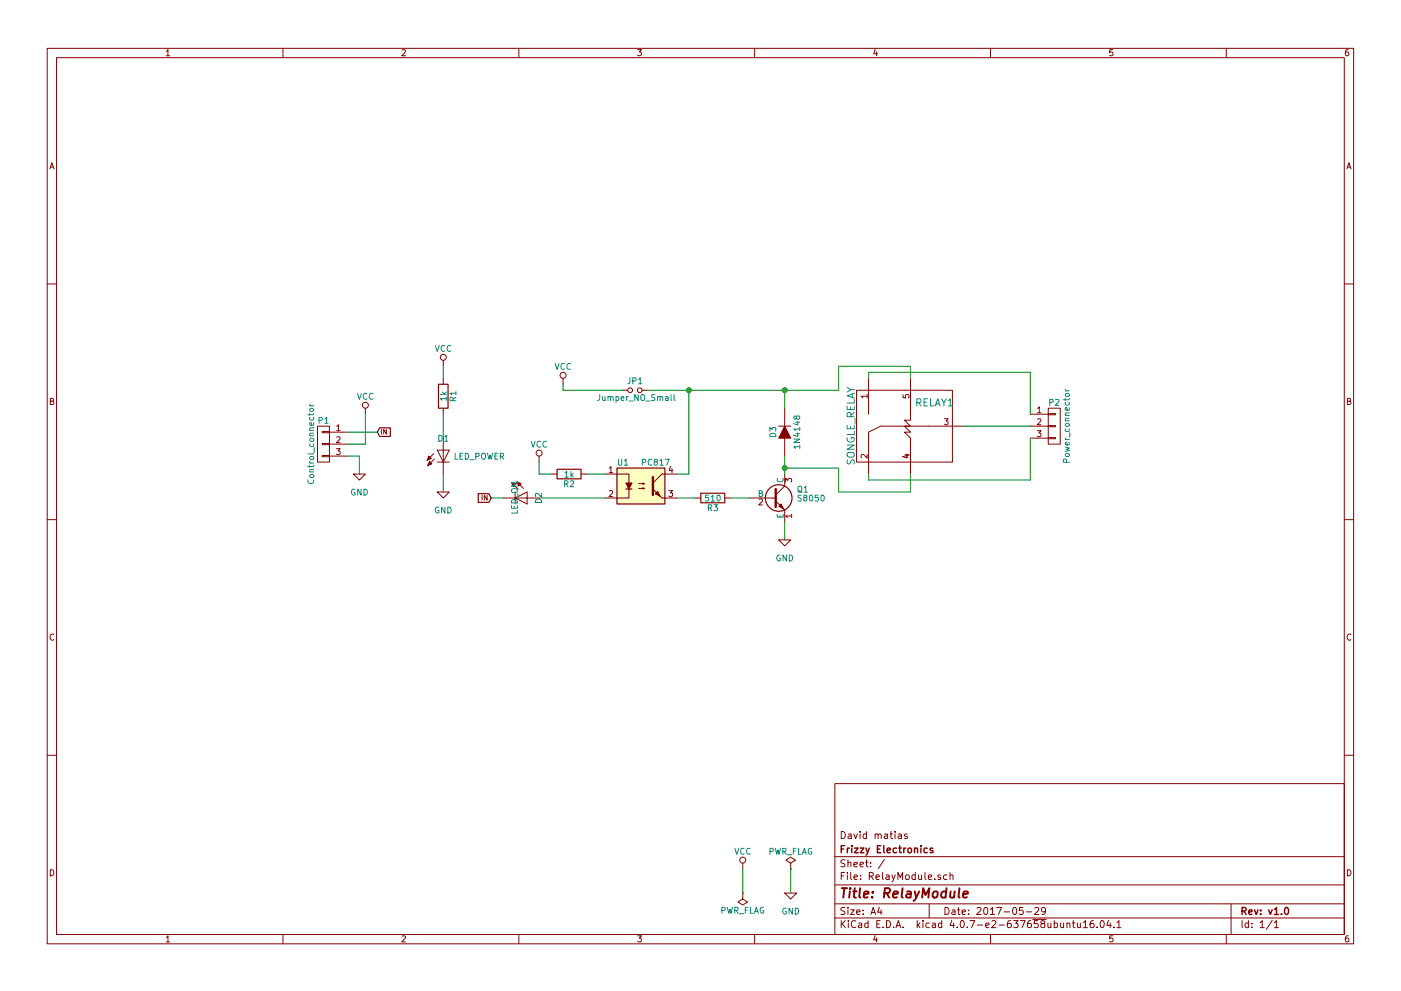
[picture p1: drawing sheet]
EESchema Schematic File Version 2
LIBS:74xgxx
LIBS:74xx
LIBS:5050_ws2811
LIBS:a4988-module
LIBS:ac-dc
LIBS:acs712
LIBS:actel
LIBS:adafruit
LIBS:adc-dac
LIBS:adxl345
LIBS:allegro
LIBS:Altera
LIBS:AMS1117
LIBS:analog_devices
LIBS:analog_switches
LIBS:ant
LIBS:at24c64
LIBS:atmel
LIBS:audio
LIBS:battery_management
LIBS:bbd
LIBS:bc56-12EWA
LIBS:bosch
LIBS:brooktre
LIBS:cmos4000
LIBS:cmos_ieee
LIBS:conn
LIBS:contrib
LIBS:cp2103
LIBS:CP2102
LIBS:cypress
LIBS:dc-dc
LIBS:device
LIBS:dht11
LIBS:digital-audio
LIBS:diode
LIBS:display
LIBS:dsp
LIBS:elec-unifil
LIBS:er-oled-ssd1306
LIBS:ESD_Protection
LIBS:esp8266ex
LIBS:esp8266-module
LIBS:fe
LIBS:frizzy_ICs
LIBS:ft232rq
LIBS:ftdi
LIBS:Gajda_opto
LIBS:GeekAmmo
LIBS:gennum
LIBS:graphic
LIBS:GS6300
LIBS:gy-a4988_module
LIBS:hc11
LIBS:hc541
LIBS:hc-05
LIBS:HC164
LIBS:hlk-rm04
LIBS:intel
LIBS:interface
LIBS:ir
LIBS:irf7907
LIBS:isp_6p
LIBS:l298n
LIBS:L9110
LIBS:LargeKickstarter
LIBS:Lattice
LIBS:LilyPad-Wearables
LIBS:linear
LIBS:LM2575
LIBS:logo
LIBS:logo-azura-wrench
LIBS:lt1129cst
LIBS:M25P05
LIBS:max
LIBS:max1538
LIBS:maxim
LIBS:mcp1640
LIBS:mcp1640b
LIBS:mcp73831
LIBS:MCP3208
LIBS:mechanical
LIBS:memory
LIBS:microchip
LIBS:microchip_dspic33dsc
LIBS:microchip_pic10mcu
LIBS:microchip_pic12mcu
LIBS:microchip_pic16mcu
LIBS:microchip_pic18mcu
LIBS:microchip_pic32mcu
LIBS:microcontrollers
LIBS:miniusb
LIBS:motor_drivers
LIBS:motorola
LIBS:motors
LIBS:mp2109dq
LIBS:MP2307DN
LIBS:mpu9250
LIBS:msp430
LIBS:na10-psu
LIBS:nordicsemi
LIBS:nrf24l01
LIBS:nxp_armmcu
LIBS:OF5032
LIBS:onsemi
LIBS:opto
LIBS:Oscillators
LIBS:philips
LIBS:pl2303
LIBS:pogopin
LIBS:power
LIBS:powerint
LIBS:powerjack
LIBS:Power_Management
LIBS:pspice
LIBS:pt4115
LIBS:references
LIBS:regul
LIBS:relays
LIBS:rfcom
LIBS:RJ45-ENCODER
LIBS:rtl8196
LIBS:rv3029c2
LIBS:sensors
LIBS:silabs
LIBS:siliconi
LIBS:smd oscillator
LIBS:songle_relay
LIBS:SparkFun-Aesthetics
LIBS:SparkFun-AnalogIC
LIBS:SparkFun-Boards
LIBS:SparkFun-Capacitors
LIBS:SparkFun-Connectors
LIBS:SparkFun-DigitalIC
LIBS:SparkFun-DiscreteSemi
LIBS:SparkFun-Displays
LIBS:SparkFun-Electromechanical
LIBS:SparkFun-FreqCtrl
LIBS:SparkFun-LED
LIBS:SparkFun-Passives
LIBS:SparkFun-PowerIC
LIBS:SparkFun-Resistors
LIBS:SparkFun-Retired
LIBS:SparkFun-RF
LIBS:SparkFun-Sensors
LIBS:spiflash_16m
LIBS:st1s10
LIBS:stc12c5a60s2
LIBS:stepper_drivers
LIBS:stm8
LIBS:stm32
LIBS:STM32F100RBT6B
LIBS:stpdn
LIBS:supertex
LIBS:switches
LIBS:tcs3200d
LIBS:tda5144
LIBS:Teensy_3_and_LC_Series_Boards_v1.1
LIBS:test
LIBS:texas
LIBS:texas-msp
LIBS:tlv70233
LIBS:tp4056
LIBS:transf
LIBS:transistors
LIBS:ts812c
LIBS:ttl_ieee
LIBS:usb_a
LIBS:usb-a-pcb
LIBS:usb_ax2
LIBS:User-Submitted
LIBS:valves
LIBS:video
LIBS:w25q32bv
LIBS:wiznet
LIBS:Worldsemi
LIBS:xc3s100etq144
LIBS:xc3s500evq100
LIBS:xc6slx9-tqg144
LIBS:XC9572-TQ100
LIBS:Xicor
LIBS:xilinx
LIBS:xilinx_spartan3_virtex4_and_5
LIBS:zetex
LIBS:Zilog
LIBS:рэс-49
LIBS:тпг-1
LIBS:RelayModule-cache
EELAYER 25 0
EELAYER END
$Descr A4 11693 8268
encoding utf-8
Sheet 1 1
Title "RelayModule"
Date "2017-05-29"
Rev "v1.0"
Comp "Frizzy Electronics"
Comment1 "David matias"
Comment2 ""
Comment3 ""
Comment4 ""
$EndDescr
$Comp
L PC817 U1
U 1 1
P 5350 4050
F 0 "U1" H 5150 4250 50  0000 L CNN
F 1 "PC817" H 5350 4250 50  0000 L CNN
F 2 "lib_fp:DIP-4_W7.62mm" H 5150 3850 50  0001 L CIN
F 3 "" H 5350 4050 50  0001 L CNN
	1    5350 4050
	1    0    0    -1  
$EndComp
$Comp
L R R2
U 1 1
P 4750 3950
F 0 "R2" V 4830 3950 50  0000 C CNN
F 1 "1k" V 4750 3950 50  0000 C CNN
F 2 "lib_fp:R_0805" V 4680 3950 50  0001 C CNN
F 3 "" H 4750 3950 50  0001 C CNN
	1    4750 3950
	0    1    1    0   
$EndComp
$Comp
L CONN_01X03 P1
U 1 1
P 2700 3700
F 0 "P1" H 2700 3900 50  0000 C CNN
F 1 "Control_connector" V 2800 3700 50  0000 C CNN
F 2 "lib_fp:JST_PH_S3B-PH-K_03x2.00mm_Angled" H 2700 3700 50  0001 C CNN
F 3 "" H 2700 3700 50  0001 C CNN
	1    2700 3700
	-1   0    0    -1  
$EndComp
$Comp
L SONGLE_RELAY RELAY1
U 1 1
P 7450 4250
F 0 "RELAY1" H 7800 5150 60  0000 C CNN
F 1 "SONGLE_RELAY" V 7100 4950 60  0000 C CNN
F 2 "lib_fp:Relay_SANYOU_SRD_Series_Form_C" H 7450 4250 60  0001 C CNN
F 3 "" H 7450 4250 60  0001 C CNN
	1    7450 4250
	1    0    0    -1  
$EndComp
$Comp
L S8050 Q1
U 1 1
P 6450 4150
F 0 "Q1" H 6650 4225 50  0000 L CNN
F 1 "S8050" H 6650 4150 50  0000 L CNN
F 2 "lib_fp:SOT-23" H 6650 4075 50  0001 L CIN
F 3 "" H 6450 4150 50  0001 L CNN
	1    6450 4150
	1    0    0    -1  
$EndComp
$Comp
L LED D2
U 1 1
P 4400 4150
F 0 "D2" H 4400 4250 50  0000 C CNN
F 1 "LED_ON" H 4400 4050 50  0000 C CNN
F 2 "lib_fp:LED_0805" H 4400 4150 50  0001 C CNN
F 3 "" H 4400 4150 50  0001 C CNN
	1    4400 4150
	0    1    1    0   
$EndComp
$Comp
L DIODE D3
U 1 1
P 6550 3600
F 0 "D3" H 6550 3700 50  0000 C CNN
F 1 "1N4148" H 6550 3500 50  0000 C CNN
F 2 "lib_fp:D_SOD-123" H 6550 3600 60  0001 C CNN
F 3 "" H 6550 3600 60  0000 C CNN
	1    6550 3600
	0    -1   -1   0   
$EndComp
$Comp
L CONN_01X03 P2
U 1 1
P 8800 3550
F 0 "P2" H 8800 3750 50  0000 C CNN
F 1 "Power_connector" V 8900 3550 50  0000 C CNN
F 2 "lib_fp:SCREWTERMINAL-5MM-3" H 8800 3550 50  0001 C CNN
F 3 "" H 8800 3550 50  0001 C CNN
	1    8800 3550
	1    0    0    -1  
$EndComp
$Comp
L GND #PWR01
U 1 1
P 6600 7450
F 0 "#PWR01" H 6600 7200 50  0001 C CNN
F 1 "GND" H 6600 7300 50  0000 C CNN
F 2 "" H 6600 7450 50  0001 C CNN
F 3 "" H 6600 7450 50  0001 C CNN
	1    6600 7450
	1    0    0    -1  
$EndComp
$Comp
L VCC #PWR02
U 1 1
P 3050 3450
F 0 "#PWR02" H 3050 3300 50  0001 C CNN
F 1 "VCC" H 3050 3600 50  0000 C CNN
F 2 "" H 3050 3450 50  0001 C CNN
F 3 "" H 3050 3450 50  0001 C CNN
	1    3050 3450
	1    0    0    -1  
$EndComp
Wire Wire Line
	2900 3700 3050 3700
Wire Wire Line
	3050 3700 3050 3450
$Comp
L GND #PWR03
U 1 1
P 3000 3950
F 0 "#PWR03" H 3000 3700 50  0001 C CNN
F 1 "GND" H 3000 3800 50  0000 C CNN
F 2 "" H 3000 3950 50  0001 C CNN
F 3 "" H 3000 3950 50  0001 C CNN
	1    3000 3950
	1    0    0    -1  
$EndComp
Wire Wire Line
	2900 3600 3150 3600
$Comp
L LED D1
U 1 1
P 3700 3750
F 0 "D1" H 3700 3850 50  0000 C CNN
F 1 "LED_POWER" H 4000 3700 50  0000 C CNN
F 2 "lib_fp:LED_0805" H 3700 3750 50  0001 C CNN
F 3 "" H 3700 3750 50  0001 C CNN
	1    3700 3750
	1    0    0    -1  
$EndComp
Text GLabel 3150 3600 2    39   Input ~ 0
IN
Wire Wire Line
	4900 3950 5050 3950
$Comp
L VCC #PWR04
U 1 1
P 4500 3850
F 0 "#PWR04" H 4500 3700 50  0001 C CNN
F 1 "VCC" H 4500 4000 50  0000 C CNN
F 2 "" H 4500 3850 50  0001 C CNN
F 3 "" H 4500 3850 50  0001 C CNN
	1    4500 3850
	1    0    0    -1  
$EndComp
Wire Wire Line
	4500 3850 4500 3950
Wire Wire Line
	4500 3950 4600 3950
Wire Wire Line
	4500 4150 5050 4150
Text GLabel 4100 4150 0    39   Input ~ 0
IN
Wire Wire Line
	6550 4350 6550 4500
$Comp
L R R3
U 1 1
P 5950 4150
F 0 "R3" V 6030 4150 50  0000 C CNN
F 1 "510" V 5950 4150 50  0000 C CNN
F 2 "lib_fp:R_0805" V 5880 4150 50  0001 C CNN
F 3 "" H 5950 4150 50  0001 C CNN
	1    5950 4150
	0    1    1    0   
$EndComp
Wire Wire Line
	5650 4150 5800 4150
Wire Wire Line
	6100 4150 6250 4150
Wire Wire Line
	6550 3950 6550 3800
Wire Wire Line
	6550 3900 7000 3900
Wire Wire Line
	7000 3900 7000 4100
Wire Wire Line
	7000 4100 7600 4100
Wire Wire Line
	7600 4100 7600 3950
Connection ~ 6550 3900
Wire Wire Line
	6550 3400 6550 3250
Wire Wire Line
	5400 3250 7000 3250
Wire Wire Line
	7000 3250 7000 3050
Wire Wire Line
	7000 3050 7600 3050
Wire Wire Line
	7600 3050 7600 3150
Wire Wire Line
	5750 3250 5750 3950
Wire Wire Line
	5750 3950 5650 3950
Connection ~ 6550 3250
$Comp
L Jumper_NO_Small JP1
U 1 1
P 5300 3250
F 0 "JP1" H 5300 3330 50  0000 C CNN
F 1 "Jumper_NO_Small" H 5310 3190 50  0000 C CNN
F 2 "lib_fp:Pin_Header_Straight_1x02_Pitch2.54mm" H 5300 3250 50  0001 C CNN
F 3 "" H 5300 3250 50  0001 C CNN
	1    5300 3250
	1    0    0    -1  
$EndComp
Connection ~ 5750 3250
Wire Wire Line
	5200 3250 4700 3250
$Comp
L VCC #PWR05
U 1 1
P 4700 3200
F 0 "#PWR05" H 4700 3050 50  0001 C CNN
F 1 "VCC" H 4700 3350 50  0000 C CNN
F 2 "" H 4700 3200 50  0001 C CNN
F 3 "" H 4700 3200 50  0001 C CNN
	1    4700 3200
	1    0    0    -1  
$EndComp
Wire Wire Line
	4700 3250 4700 3200
$Comp
L R R1
U 1 1
P 3700 3300
F 0 "R1" V 3780 3300 50  0000 C CNN
F 1 "1k" V 3700 3300 50  0000 C CNN
F 2 "lib_fp:R_0805" V 3630 3300 50  0001 C CNN
F 3 "" H 3700 3300 50  0001 C CNN
	1    3700 3300
	1    0    0    -1  
$EndComp
$Comp
L GND #PWR06
U 1 1
P 3700 4100
F 0 "#PWR06" H 3700 3850 50  0001 C CNN
F 1 "GND" H 3700 3950 50  0000 C CNN
F 2 "" H 3700 4100 50  0001 C CNN
F 3 "" H 3700 4100 50  0001 C CNN
	1    3700 4100
	1    0    0    -1  
$EndComp
$Comp
L VCC #PWR07
U 1 1
P 3700 3050
F 0 "#PWR07" H 3700 2900 50  0001 C CNN
F 1 "VCC" H 3700 3200 50  0000 C CNN
F 2 "" H 3700 3050 50  0001 C CNN
F 3 "" H 3700 3050 50  0001 C CNN
	1    3700 3050
	1    0    0    -1  
$EndComp
Wire Wire Line
	3700 3050 3700 3150
Wire Wire Line
	3700 3450 3700 3650
Wire Wire Line
	8050 3550 8600 3550
Wire Wire Line
	8600 3450 8600 3100
Wire Wire Line
	8600 3100 7250 3100
Wire Wire Line
	7250 3100 7250 3150
Wire Wire Line
	8600 3650 8600 4000
Wire Wire Line
	8600 4000 7250 4000
Wire Wire Line
	7250 4000 7250 3950
$Comp
L PWR_FLAG #FLG08
U 1 1
P 6600 7250
F 0 "#FLG08" H 6600 7325 50  0001 C CNN
F 1 "PWR_FLAG" H 6600 7400 50  0000 C CNN
F 2 "" H 6600 7250 50  0001 C CNN
F 3 "" H 6600 7250 50  0001 C CNN
	1    6600 7250
	1    0    0    -1  
$EndComp
$Comp
L PWR_FLAG #FLG09
U 1 1
P 6200 7450
F 0 "#FLG09" H 6200 7525 50  0001 C CNN
F 1 "PWR_FLAG" H 6200 7600 50  0000 C CNN
F 2 "" H 6200 7450 50  0001 C CNN
F 3 "" H 6200 7450 50  0001 C CNN
	1    6200 7450
	-1   0    0    1   
$EndComp
Wire Wire Line
	6600 7250 6600 7450
$Comp
L VCC #PWR010
U 1 1
P 6200 7250
F 0 "#PWR010" H 6200 7100 50  0001 C CNN
F 1 "VCC" H 6200 7400 50  0000 C CNN
F 2 "" H 6200 7250 50  0001 C CNN
F 3 "" H 6200 7250 50  0001 C CNN
	1    6200 7250
	1    0    0    -1  
$EndComp
Wire Wire Line
	6200 7250 6200 7450
$Comp
L GND #PWR011
U 1 1
P 6550 4500
F 0 "#PWR011" H 6550 4250 50  0001 C CNN
F 1 "GND" H 6550 4350 50  0000 C CNN
F 2 "" H 6550 4500 50  0001 C CNN
F 3 "" H 6550 4500 50  0001 C CNN
	1    6550 4500
	1    0    0    -1  
$EndComp
Wire Wire Line
	3700 3950 3700 4100
Wire Wire Line
	2900 3800 3000 3800
Wire Wire Line
	3000 3800 3000 3950
Wire Wire Line
	4100 4150 4200 4150
$EndSCHEMATC
